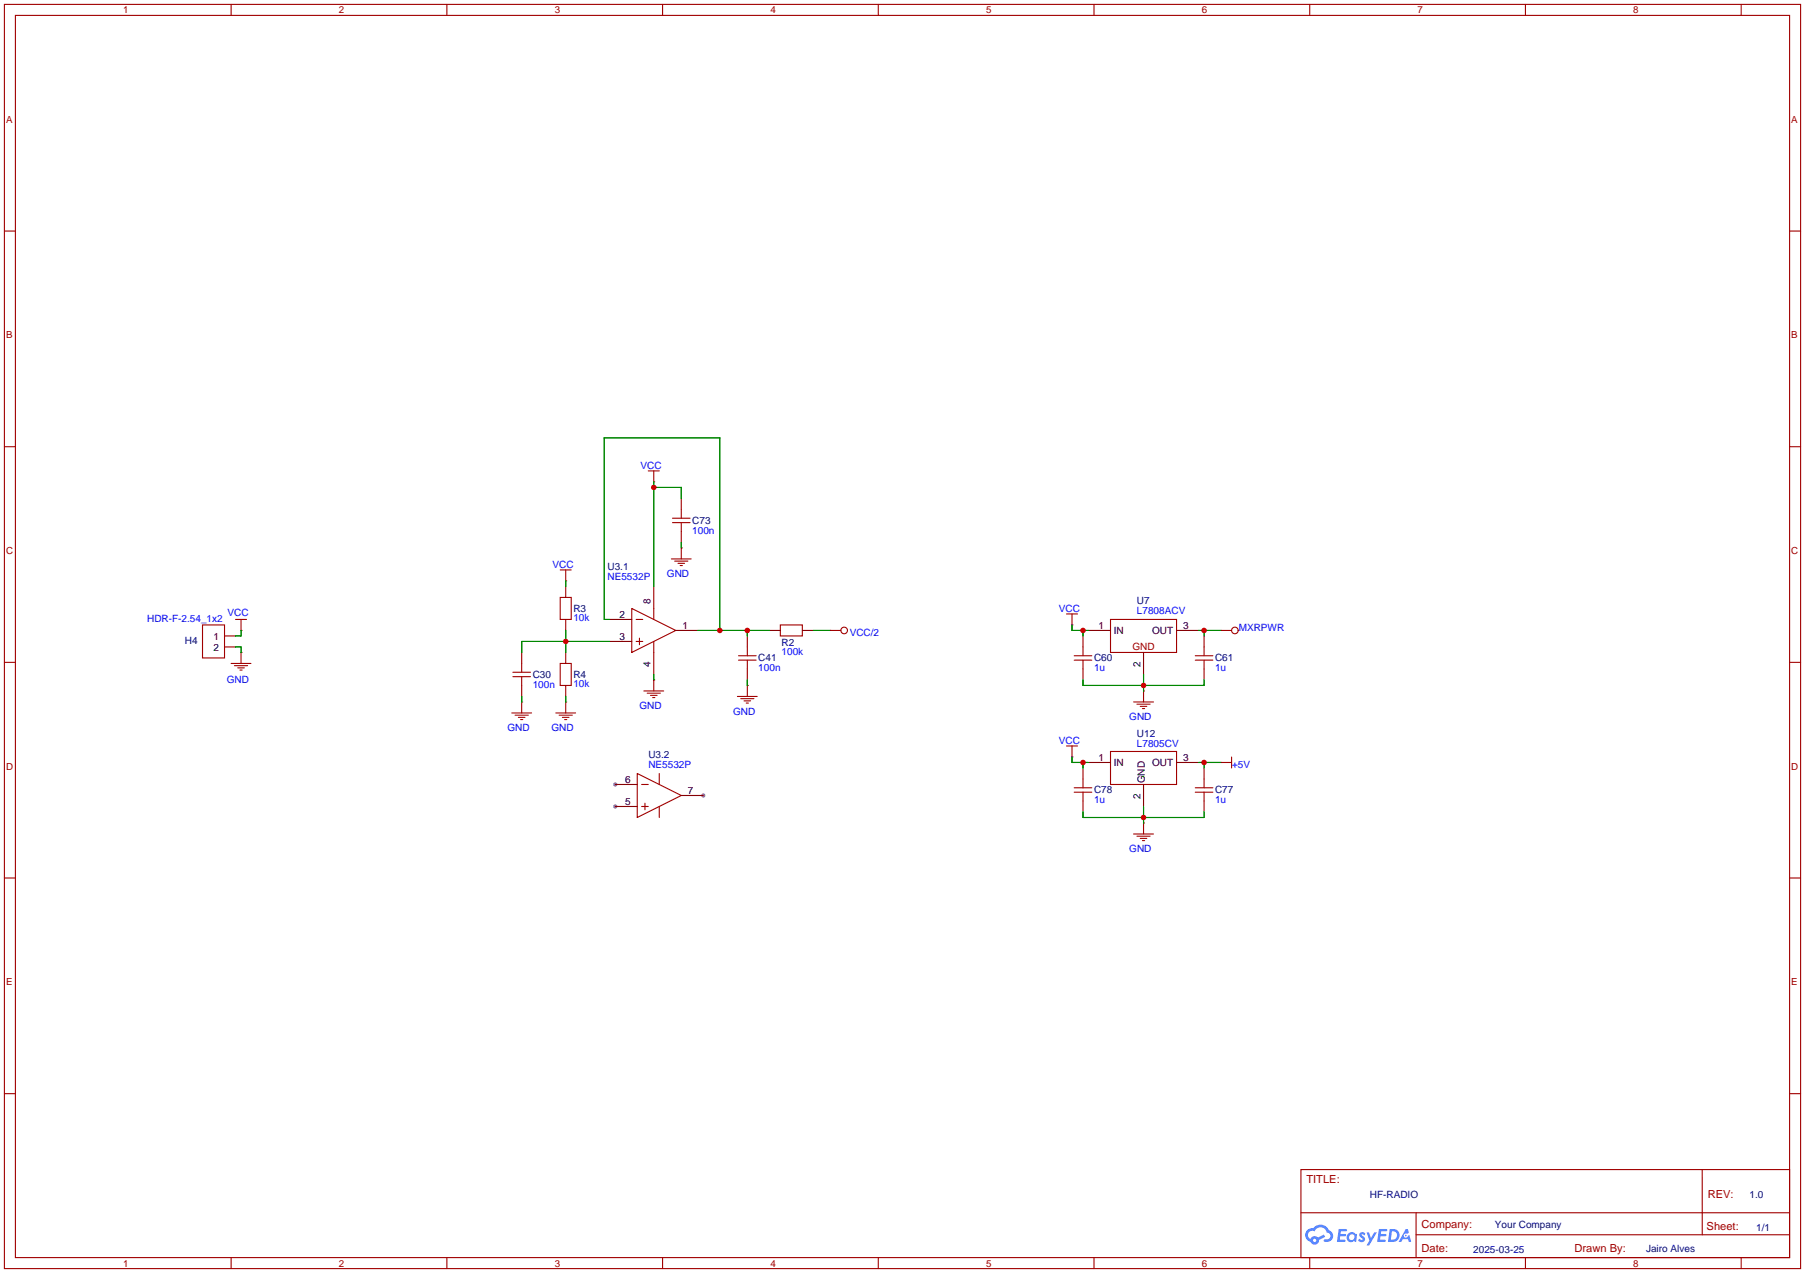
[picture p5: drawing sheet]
<svg xmlns="http://www.w3.org/2000/svg" width="417mm" height="294mm" viewBox="0 0 417 294" stroke-linecap="round" stroke-linejoin="round" font-family="sans-serif">
<g fill="#999">
<circle cx="142" cy="186.2" r=".51"/>
<circle cx="142" cy="181.1" r=".51"/>
<circle cx="162.3" cy="183.6" r=".51"/>
</g>
<g fill="none" stroke="#a10000" stroke-width=".25">
<path d="M1 1h414.5v291.9h-414.5zM3.6 3.6h409.4v286.7h-409.4zM53.3 1v2.6M103.1 1v2.6M152.9 1v2.6M202.7 1v2.6M252.5 1v2.6M302.3 1v2.6M352 1v2.6M401.8 1v2.6M1 53.3h2.6M413 53.3h2.5"/>
<path d="M1 103.1h2.6M413 103.1h2.5M1 152.9h2.6M413 152.9h2.5M1 202.7h2.6M413 202.7h2.5M1 252.5h2.6M413 252.5h2.5M300.2 270h112.8v20.3h-112.8zM300.3 280h112.6M326.8 280v10.1M392.8 270v15.1"/>
<path d="M53.3 290.3v2.6M103.1 290.3v2.6M152.9 290.3v2.6M202.7 290.3v2.6M252.5 290.3v2.6M302.3 290.3v2.6M326.8 285.1h86.1M352 290.3v2.6M401.8 290.3v2.6"/>
</g>
<g fill="#5487ff">
<path d="M313.9 284.6l.5-.2 .4 .1 .3 .3-.3 .4a.33 .33 0 0 0-.2-.3 .33 .33 0 0 0-.4 .2l.1 .1a.86 .86 0 0 1 .6 .6 .86 .86 0 0 1-.2 .9h-.7l-.6-.4 .3-.3 .5 .3 .3-.2-.1-.1a.88 .88 0 0 1-.5-1.4z"/>
<path d="M315.4 284.5h.5l.5 1.3 .8-1.3h.6l-1.8 3h-.6l.6-1.1z"/>
<path d="M309 283.7l1.8 .1v.4h-1.3l-.1 .7h1.1l.2 .2-.3 .3h-1.1l-.1 .8h1.2l.1 .2-.1 .3h-1.9z"/>
<path d="M318.2 283.7l1.9 .1-.1 .4h-1.3v.7h1l.3 .2-.3 .3h-1.1l-.1 .8h1.2l.1 .2-.1 .3h-1.9z"/>
<path d="M324.4 283.7h.5l.2 .9-.4 .2a.5 .5 0 0 0-.7 .2 .5 .5 0 0 0 .3 .7 .5 .5 0 0 0 .6-.4l.4-.2 .4 1.6h-.6l-.2-.6h-1.2l-.3 .6h-.6z"/>
<path d="M320.7 283.7l-.4 3h1a1.51 1.51 0 0 0 1.7-1.5 1.51 1.51 0 0 0-1.8-1.5zM321.2 284.2a1.02 1.02 0 0 1 1.2 1.2 1.02 1.02 0 0 1-1.4 .8z"/>
<path d="M311.2 284.7a1.11 1.11 0 0 0-.3 1.6 1.11 1.11 0 0 0 1.6 .2l.5 .2 .2-1.6-.4-.3a1.02 1.02 0 0 0-1.6-.1zM311.3 285.6a.67 .67 0 0 1 1.3 0 .67 .67 0 0 1-1.3 0z"/>
<path d="M301.7 284a1.58 1.58 0 0 0 .7 2.7 1.01 1.01 0 0 0 1.2 .6 1.01 1.01 0 0 0 .8-1l1.4-.8-.3-.5-1.3 .7-.5-.3a1.02 1.02 0 0 0-1.3 .6 1 1 0 0 1-.4-1.4 1 1 0 0 1 1.4-.3 1.49 1.49 0 0 1 1.5-1 1.49 1.49 0 0 1 1.3 1.3 .82 .82 0 0 1 .8 1 .82 .82 0 0 1-1.2 .5l-.3 .1v.3a1.4 1.4 0 0 0 2-.6 1.4 1.4 0 0 0-.8-1.9 2.19 2.19 0 0 0-3.7-.5l-.8 .1zM303 286.4a.4 .4 0 0 1 .8 0 .4 .4 0 0 1-.8 0z"/>
<circle cx="324.4" cy="285.2" r=".19"/>
</g>
<g fill="none" stroke="#a10000" stroke-width=".25">
<path d="M149.6 108.7h2.5M150.9 108.7v2.6M155.2 119.6h4.1M157.2 117.6v2M129.3 137.9h2.5v5.1h-2.5zM129.3 131.6h2.5M130.6 131.6v2.5M154.9 129h4.6M155.2 120.6h4.1M155.7 129.5h3M156.5 130h1.5M157 130.6h.5"/>
<path d="M157.2 120.6v2.1M157.2 126.5v2.5M46.7 144.3h5.1v7.6h-5.1zM53.3 153.2h4.6M54.1 153.7h3M54.4 143h2.5M54.9 154.2h1.5M55.4 154.7h.5M55.6 143v2.5M55.6 150.6v2.6M118.4 155.2h4M118.4 156.2h4"/>
<path d="M120.4 153.2v2M120.4 156.2v2M129.3 153.2h2.5v5h-2.5zM145.8 140.5l10.2 5-10.2 5.1zM146.8 143h1.5M146.8 148.1h1.5M147.6 147.3v1.5M148.6 159.5h4.6M150.9 140.5v2.5M150.9 148.1v2.5M150.9 157v2.5M170.4 151.4h4.1"/>
<path d="M170.4 152.4h4.1M172.5 149.4v2M172.5 152.4v2M172.5 158.2v2.6M180.1 144.3h5.1v2.5h-5.1zM191.5 145.5h2.6M246.1 141.7h2.6M247.4 141.7v2.6M247.9 151.4h4.1M247.9 152.4h4.1M249.9 149.4v2M249.9 152.4v2"/>
<path d="M256.3 143h15.2v7.6h-15.2zM263.9 159.5v2.6M275.8 151.4h4.1M275.8 152.4h4.1M277.9 149.4v2M277.9 152.4v2M281.7 145.5h2.5M118.1 164.6h4.6M118.9 165.1h3M119.6 165.6h1.6M120.1 166.1h.5M120.4 162.1v2.5"/>
<path d="M128.3 164.6h4.5M129 165.1h3.1M129.8 165.6h1.5M130.3 166.1h.5M130.6 162.1v2.5M147.1 178.6l10.1 5-10.1 5.1zM149.4 160h3M150.1 160.5h1.5M150.6 161h.5M152.1 178.6v2.5M170.2 160.8h4.6M170.9 161.3h3.1"/>
<path d="M171.7 161.8h1.5M172.2 162.3h.5M246.1 172.2h2.6M247.4 172.2v2.6M249.9 179.8v2.1M256.3 173.5h15.2v7.6h-15.2zM261.6 162.1h4.6M262.4 162.6h3M263.1 163.1h1.6M263.7 163.6h.5M277.9 179.8v2.1M281.7 176h2.5"/>
<path d="M284.2 174.8v2.5M148.1 181.1h1.5M148.1 186.2h1.5M148.8 185.4v1.5M152.1 186.2v2.5M247.9 181.9h4.1M247.9 182.9h4.1M249.9 182.9v2M261.6 192.5h4.6M262.4 193h3M263.1 193.5h1.6M263.7 194.1h.5"/>
<path d="M263.9 190v2.5M275.8 181.9h4.1M275.8 182.9h4.1M277.9 182.9v2"/>
<circle cx="194.8" cy="145.5" r=".76"/>
<circle cx="285" cy="145.5" r=".76"/>
</g>
<g fill="none" stroke="#870000" stroke-width=".25">
<path d="M150.9 111.3h.1M157.2 115.1v2.5M130.6 134.1h.1M130.6 135.4v2.5M150.9 135.4v5.1M157.2 126.5h.1M157.2 122.7v2.5M51.8 146.8h2.6M51.8 149.4h2.6M55.6 150.6h.1M55.6 145.5h.1M120.4 150.6v2.6"/>
<path d="M120.4 158.2v2.6M130.6 143v2.5M130.6 150.6v2.6M130.6 158.2v2.6M140.7 143h5.1M140.7 148.1h5.1M150.9 157h.1M150.9 150.6v5.1M156 145.5h5M172.5 158.2h.1M172.5 146.8v2.6M172.5 154.4v2.6"/>
<path d="M177.5 145.5h2.6M185.2 145.5h2.5M191.5 145.5h.1M247.4 144.3h.1M249.9 146.8v2.6M249.9 154.4v2.6M251.2 145.5h5.1M263.9 159.5h.1M263.9 150.6v5.1M271.5 145.5h5.1M277.9 146.8v2.6M277.9 154.4v2.6"/>
<path d="M281.7 145.5h.1M120.4 162.1h.1M130.6 162.1h.1M247.4 174.8h.1M249.9 177.3v2.5M251.2 176h5.1M271.5 176h5.1M277.9 177.3v2.5M281.7 176h.1M142 186.2h5.1M142 181.1h5.1M157.2 183.6h5.1"/>
<path d="M249.9 184.9v2.6M263.9 190h.1M263.9 181.1v5.1M277.9 184.9v2.6"/>
</g>
<g fill="none" stroke="#008700" stroke-width=".25">
<path d="M150.9 111.3v24.1M150.9 112.5h6.3v2.6M130.6 134.1v1.3M157.2 125.2v1.3M54.4 149.4h1.2v1.2M55.6 145.5v1.3h-1.2M130.6 145.5v5.1M140.7 143h-1.3v-41.9h26.7v44.4M140.7 148.1h-20.3v2.5M150.9 155.7v1.3M161 145.5h16.5M172.5 145.5v1.3"/>
<path d="M172.5 157v1.2M187.7 145.5h3.8M247.4 144.3v1.2h3.8M249.9 145.5v1.3M249.9 157v1.2h28v-1.2M263.9 155.7v3.8M276.6 145.5h5.1M277.9 145.5v1.3M120.4 160.8v1.3M130.6 160.8v1.3M247.4 174.8v1.2h3.8M249.9 176v1.3"/>
<path d="M276.6 176h5.1M277.9 176v1.3M249.9 187.5v1.2h28v-1.2M263.9 186.2v3.8"/>
</g>
<g fill="#c00">
<circle cx="166.1" cy="145.5" r=".63"/>
<circle cx="172.5" cy="145.5" r=".63"/>
<circle cx="130.6" cy="148.1" r=".63"/>
<circle cx="150.9" cy="112.5" r=".63"/>
<circle cx="249.9" cy="145.5" r=".63"/>
<circle cx="277.9" cy="145.5" r=".63"/>
<circle cx="263.9" cy="158.2" r=".63"/>
<circle cx="249.9" cy="176" r=".63"/>
<circle cx="263.9" cy="188.7" r=".63"/>
<circle cx="277.9" cy="176" r=".63"/>
</g>
<g font-size="2.6" fill="#a00000">
<text x="301.5" y="273.2">TITLE:</text>
<text x="394.1" y="276.6">REV:</text>
<text x="328.1" y="283.4">Company:</text>
<text x="393.9" y="283.9">Sheet:</text>
<text x="328.1" y="288.9">Date:</text>
<text x="363.4" y="289">Drawn By:</text>
</g>
<g font-size="2.3" fill="#00f">
<text x="147.8" y="108.4">VCC</text>
<text x="159.8" y="123.2">100n</text>
<text x="127.5" y="131.2">VCC</text>
<text x="140.2" y="134">NE5532P</text>
<text x="153.9" y="133.3">GND</text>
<text x="34" y="143.7">HDR-F-2.54_1x2</text>
<text x="52.5" y="142.3">VCC</text>
<text x="132.3" y="143.5">10k</text>
<text x="244.3" y="141.4">VCC</text>
<text x="262.4" y="141.7">L7808ACV</text>
<text x="196.1" y="146.7">VCC/2</text>
<text x="285.9" y="145.7">MXRPWR</text>
<text x="175" y="154.9">100n</text>
<text x="180.4" y="151.3">100k</text>
<text x="252.5" y="154.9">1u</text>
<text x="280.4" y="154.9">1u</text>
<text x="52.3" y="157.8">GND</text>
<text x="122.9" y="158.7">100n</text>
<text x="132.3" y="158.7">10k</text>
<text x="147.6" y="163.7">GND</text>
<text x="169.2" y="165">GND</text>
<text x="260.6" y="166.3">GND</text>
<text x="117.1" y="168.8">GND</text>
<text x="127.3" y="168.8">GND</text>
<text x="244.3" y="171.9">VCC</text>
<text x="262.4" y="172.3">L7805CV</text>
<text x="149.6" y="177.3">NE5532P</text>
<text x="284.4" y="177.2">+5V</text>
<text x="252.5" y="185.4">1u</text>
<text x="280.4" y="185.4">1u</text>
<text x="260.6" y="196.8">GND</text>
</g>
<g font-size="2.3" fill="#000080">
<text x="159.8" y="120.9">C73</text>
<text x="140.2" y="131.6">U3.1</text>
<text x="132.3" y="141.2">R3</text>
<text x="262.4" y="139.4">U7</text>
<text x="42.7" y="148.8">H4</text>
<text x="180.4" y="149">R2</text>
<text x="175" y="152.6">C41</text>
<text x="252.5" y="152.6">C60</text>
<text x="280.4" y="152.6">C61</text>
<text x="122.9" y="156.4">C30</text>
<text x="132.3" y="156.4">R4</text>
<text x="262.4" y="170">U12</text>
<text x="149.6" y="174.9">U3.2</text>
<text x="252.5" y="183.1">C78</text>
<text x="280.4" y="183.1">C77</text>
<text x="316.1" y="276.5">HF-RADIO</text>
<text x="403.8" y="276.7">1.0</text>
<text x="345" y="283.5">Your Company</text>
<text x="405.3" y="284.1">1/1</text>
<text x="340" y="289.2">2025-03-25</text>
<text x="379.9" y="289.1">Jairo Alves</text>
</g>
<g font-size="2.3">
<text x="143" y="142.8">2</text>
<text x="150.2" y="139.4" transform="rotate(-90 150.2 139.4)">8</text>
<text x="49.3" y="147.6">1</text>
<text x="143" y="147.9">3</text>
<text x="157.5" y="145.3">1</text>
<text x="253.5" y="145.3">1</text>
<text x="257" y="146.3">IN</text>
<text x="265.9" y="146.3">OUT</text>
<text x="273" y="145.3">3</text>
<text x="49.3" y="150.2">2</text>
<text x="150.2" y="153.9" transform="rotate(-90 150.2 153.9)">4</text>
<text x="263.2" y="153.9" transform="rotate(-90 263.2 153.9)">2</text>
<text x="253.5" y="175.8">1</text>
<text x="257" y="176.8">IN</text>
<text x="265.9" y="176.8">OUT</text>
<text x="273" y="175.8">3</text>
<text x="144.3" y="186">5</text>
<text x="144.3" y="180.9">6</text>
<text x="158.7" y="183.4">7</text>
<text x="263.2" y="184.4" transform="rotate(-90 263.2 184.4)">2</text>
<text x="264.2" y="180.8" transform="rotate(-90 264.2 180.8)">GND</text>
</g>
<text font-size="2.3" fill="#a00000" x="261.4" y="150.2">GND</text>
<g font-size="2.2" fill="#a00000">
<text x="28.4" y="3.1">1</text>
<text x="78.2" y="3.1">2</text>
<text x="128" y="3.1">3</text>
<text x="177.8" y="3.1">4</text>
<text x="227.6" y="3.1">5</text>
<text x="277.4" y="3.1">6</text>
<text x="327.2" y="3.1">7</text>
<text x="376.9" y="3.1">8</text>
<text x="1.4" y="28.3">A</text>
<text x="413.4" y="28.3">A</text>
<text x="1.4" y="78.1">B</text>
<text x="413.4" y="78.1">B</text>
<text x="1.4" y="127.9">C</text>
<text x="413.4" y="127.9">C</text>
<text x="1.4" y="177.7">D</text>
<text x="413.4" y="177.7">D</text>
<text x="1.4" y="227.5">E</text>
<text x="413.4" y="227.5">E</text>
<text x="28.4" y="292.4">1</text>
<text x="78.2" y="292.4">2</text>
<text x="128" y="292.4">3</text>
<text x="177.8" y="292.4">4</text>
<text x="227.6" y="292.4">5</text>
<text x="277.4" y="292.4">6</text>
<text x="327.2" y="292.4">7</text>
<text x="376.9" y="292.4">8</text>
</g>
</svg>
